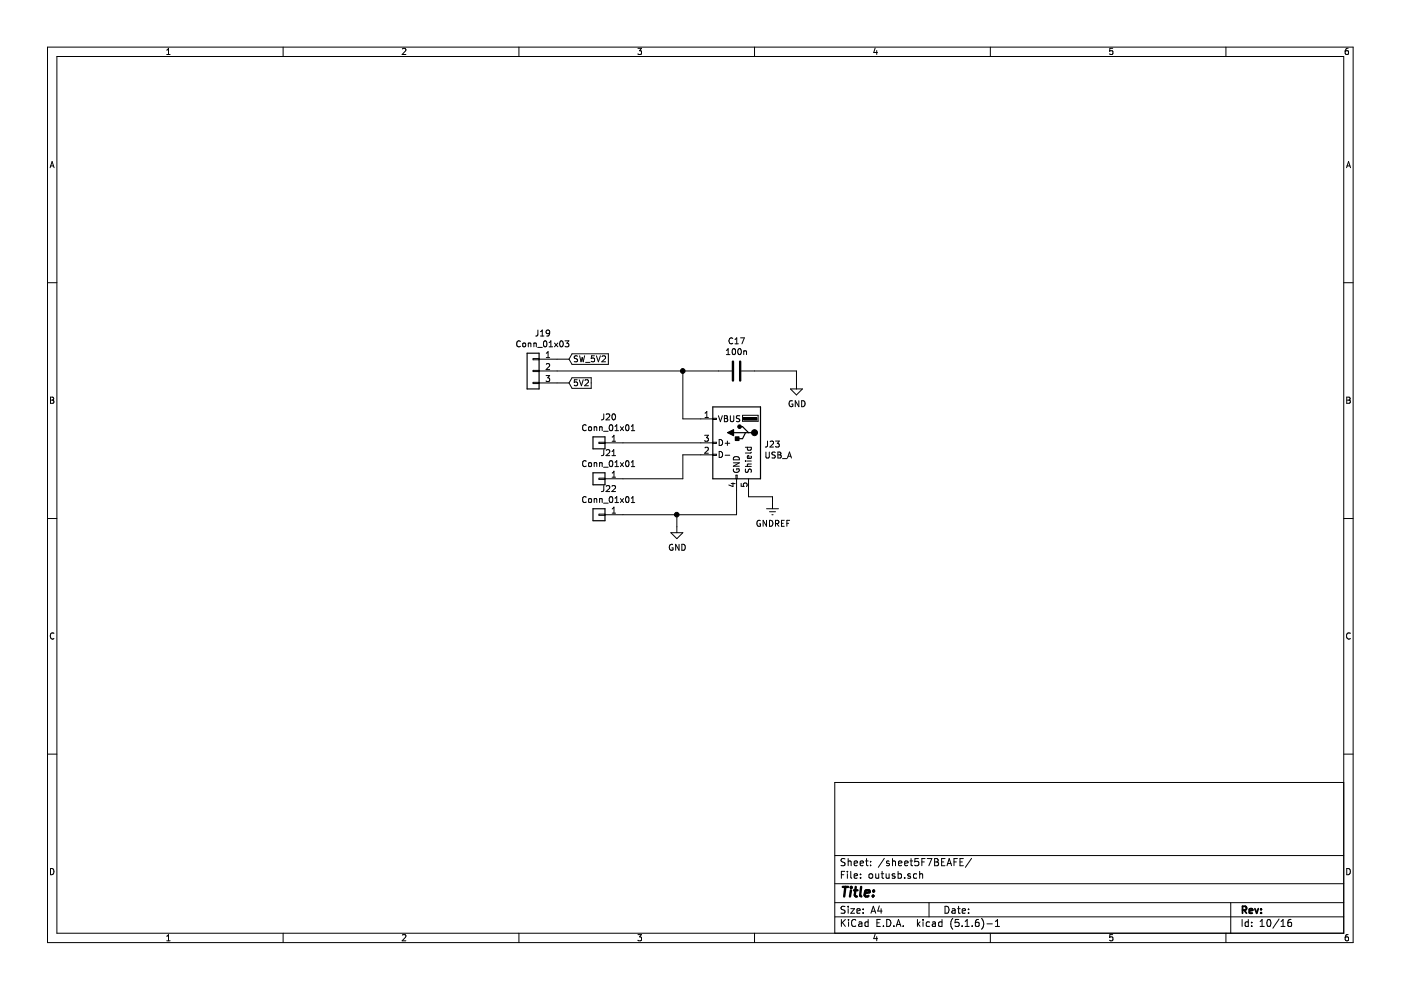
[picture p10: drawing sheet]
EESchema Schematic File Version 4
EELAYER 30 0
EELAYER END
$Descr A4 11693 8268
encoding utf-8
Sheet 15 16
Title ""
Date ""
Rev ""
Comp ""
Comment1 ""
Comment2 ""
Comment3 ""
Comment4 ""
$EndDescr
$Comp
L Connector:USB_A J?
U 1 1
P 6150 3700
AR Path="/5F6F0E75/5F6FA541" Ref="J?"  Part="1" 
AR Path="/5F709B28/5F6FA541" Ref="J?"  Part="1" 
AR Path="/5F71A07E/5F6FA541" Ref="J?"  Part="1" 
AR Path="/5F7234FB/5F6FA541" Ref="J37"  Part="1" 
AR Path="/5F724728/5F6FA541" Ref="J?"  Part="1" 
AR Path="/5F72C0BE/5F6FA541" Ref="J?"  Part="1" 
AR Path="/5F733A92/5F6FA541" Ref="J?"  Part="1" 
AR Path="/5F7AF329/5F6FA541" Ref="J42"  Part="1" 
AR Path="/5F7B6E29/5F6FA541" Ref="J32"  Part="1" 
AR Path="/5F7BEB02/5F6FA541" Ref="J23"  Part="1" 
F 0 "J42" H 5920 3689 50  0000 R CNN
F 1 "USB_A" H 5920 3598 50  0000 R CNN
F 2 "Connector_USB:USB_A_Wuerth_614004134726_Horizontal" H 6300 3650 50  0001 C CNN
F 3 " ~" H 6300 3650 50  0001 C CNN
	1    6150 3700
	-1   0    0    -1  
$EndComp
$Comp
L power:GND #PWR?
U 1 1
P 5650 4400
AR Path="/5F6FA547" Ref="#PWR?"  Part="1" 
AR Path="/5F6F0E75/5F6FA547" Ref="#PWR?"  Part="1" 
AR Path="/5F709B28/5F6FA547" Ref="#PWR?"  Part="1" 
AR Path="/5F71A07E/5F6FA547" Ref="#PWR?"  Part="1" 
AR Path="/5F7234FB/5F6FA547" Ref="#PWR031"  Part="1" 
AR Path="/5F724728/5F6FA547" Ref="#PWR?"  Part="1" 
AR Path="/5F72C0BE/5F6FA547" Ref="#PWR?"  Part="1" 
AR Path="/5F733A92/5F6FA547" Ref="#PWR?"  Part="1" 
AR Path="/5F7AF329/5F6FA547" Ref="#PWR034"  Part="1" 
AR Path="/5F7B6E29/5F6FA547" Ref="#PWR028"  Part="1" 
AR Path="/5F7BEB02/5F6FA547" Ref="#PWR019"  Part="1" 
F 0 "#PWR034" H 5650 4150 50  0001 C CNN
F 1 "GND" H 5655 4227 50  0000 C CNN
F 2 "" H 5650 4400 50  0001 C CNN
F 3 "" H 5650 4400 50  0001 C CNN
	1    5650 4400
	1    0    0    -1  
$EndComp
$Comp
L power:GNDREF #PWR?
U 1 1
P 6450 4200
AR Path="/5F6F0E75/5F6FA54D" Ref="#PWR?"  Part="1" 
AR Path="/5F709B28/5F6FA54D" Ref="#PWR?"  Part="1" 
AR Path="/5F71A07E/5F6FA54D" Ref="#PWR?"  Part="1" 
AR Path="/5F7234FB/5F6FA54D" Ref="#PWR032"  Part="1" 
AR Path="/5F724728/5F6FA54D" Ref="#PWR?"  Part="1" 
AR Path="/5F72C0BE/5F6FA54D" Ref="#PWR?"  Part="1" 
AR Path="/5F733A92/5F6FA54D" Ref="#PWR?"  Part="1" 
AR Path="/5F7AF329/5F6FA54D" Ref="#PWR035"  Part="1" 
AR Path="/5F7B6E29/5F6FA54D" Ref="#PWR029"  Part="1" 
AR Path="/5F7BEB02/5F6FA54D" Ref="#PWR020"  Part="1" 
F 0 "#PWR035" H 6450 3950 50  0001 C CNN
F 1 "GNDREF" H 6455 4027 50  0000 C CNN
F 2 "" H 6450 4200 50  0001 C CNN
F 3 "" H 6450 4200 50  0001 C CNN
	1    6450 4200
	1    0    0    -1  
$EndComp
Wire Wire Line
	5650 4400 5650 4300
Wire Wire Line
	6250 4100 6250 4150
Wire Wire Line
	6250 4150 6450 4150
Wire Wire Line
	6450 4150 6450 4200
$Comp
L Connector_Generic:Conn_01x01 J?
U 1 1
P 5000 3700
AR Path="/5F6FA557" Ref="J?"  Part="1" 
AR Path="/5F6F0E75/5F6FA557" Ref="J?"  Part="1" 
AR Path="/5F709B28/5F6FA557" Ref="J?"  Part="1" 
AR Path="/5F71A07E/5F6FA557" Ref="J?"  Part="1" 
AR Path="/5F7234FB/5F6FA557" Ref="J34"  Part="1" 
AR Path="/5F724728/5F6FA557" Ref="J?"  Part="1" 
AR Path="/5F72C0BE/5F6FA557" Ref="J?"  Part="1" 
AR Path="/5F733A92/5F6FA557" Ref="J?"  Part="1" 
AR Path="/5F7AF329/5F6FA557" Ref="J39"  Part="1" 
AR Path="/5F7B6E29/5F6FA557" Ref="J29"  Part="1" 
AR Path="/5F7BEB02/5F6FA557" Ref="J20"  Part="1" 
F 0 "J39" H 4918 3917 50  0000 C CNN
F 1 "Conn_01x01" H 4918 3826 50  0000 C CNN
F 2 "TestPoint:TestPoint_Loop_D2.50mm_Drill1.0mm_LowProfile" H 5000 3700 50  0001 C CNN
F 3 "~" H 5000 3700 50  0001 C CNN
	1    5000 3700
	-1   0    0    -1  
$EndComp
Wire Wire Line
	5200 3700 5850 3700
Wire Wire Line
	5850 3800 5700 3800
Wire Wire Line
	5700 3800 5700 4000
Wire Wire Line
	5700 4000 5200 4000
$Comp
L Connector_Generic:Conn_01x01 J?
U 1 1
P 5000 4000
AR Path="/5F6FD06C" Ref="J?"  Part="1" 
AR Path="/5F6F0E75/5F6FD06C" Ref="J?"  Part="1" 
AR Path="/5F709B28/5F6FD06C" Ref="J?"  Part="1" 
AR Path="/5F71A07E/5F6FD06C" Ref="J?"  Part="1" 
AR Path="/5F7234FB/5F6FD06C" Ref="J35"  Part="1" 
AR Path="/5F724728/5F6FD06C" Ref="J?"  Part="1" 
AR Path="/5F72C0BE/5F6FD06C" Ref="J?"  Part="1" 
AR Path="/5F733A92/5F6FD06C" Ref="J?"  Part="1" 
AR Path="/5F7AF329/5F6FD06C" Ref="J40"  Part="1" 
AR Path="/5F7B6E29/5F6FD06C" Ref="J30"  Part="1" 
AR Path="/5F7BEB02/5F6FD06C" Ref="J21"  Part="1" 
F 0 "J40" H 4918 4217 50  0000 C CNN
F 1 "Conn_01x01" H 4918 4126 50  0000 C CNN
F 2 "TestPoint:TestPoint_Loop_D2.50mm_Drill1.0mm_LowProfile" H 5000 4000 50  0001 C CNN
F 3 "~" H 5000 4000 50  0001 C CNN
	1    5000 4000
	-1   0    0    -1  
$EndComp
$Comp
L power:GND #PWR?
U 1 1
P 6650 3200
AR Path="/5F6FDCFB" Ref="#PWR?"  Part="1" 
AR Path="/5F6F0E75/5F6FDCFB" Ref="#PWR?"  Part="1" 
AR Path="/5F709B28/5F6FDCFB" Ref="#PWR?"  Part="1" 
AR Path="/5F71A07E/5F6FDCFB" Ref="#PWR?"  Part="1" 
AR Path="/5F7234FB/5F6FDCFB" Ref="#PWR033"  Part="1" 
AR Path="/5F724728/5F6FDCFB" Ref="#PWR?"  Part="1" 
AR Path="/5F72C0BE/5F6FDCFB" Ref="#PWR?"  Part="1" 
AR Path="/5F733A92/5F6FDCFB" Ref="#PWR?"  Part="1" 
AR Path="/5F7AF329/5F6FDCFB" Ref="#PWR036"  Part="1" 
AR Path="/5F7B6E29/5F6FDCFB" Ref="#PWR030"  Part="1" 
AR Path="/5F7BEB02/5F6FDCFB" Ref="#PWR021"  Part="1" 
F 0 "#PWR036" H 6650 2950 50  0001 C CNN
F 1 "GND" H 6655 3027 50  0000 C CNN
F 2 "" H 6650 3200 50  0001 C CNN
F 3 "" H 6650 3200 50  0001 C CNN
	1    6650 3200
	1    0    0    -1  
$EndComp
$Comp
L Device:C C?
U 1 1
P 6150 3100
AR Path="/5F6F0E75/5F6FED45" Ref="C?"  Part="1" 
AR Path="/5F709B28/5F6FED45" Ref="C?"  Part="1" 
AR Path="/5F71A07E/5F6FED45" Ref="C?"  Part="1" 
AR Path="/5F7234FB/5F6FED45" Ref="C22"  Part="1" 
AR Path="/5F724728/5F6FED45" Ref="C?"  Part="1" 
AR Path="/5F72C0BE/5F6FED45" Ref="C?"  Part="1" 
AR Path="/5F733A92/5F6FED45" Ref="C?"  Part="1" 
AR Path="/5F7AF329/5F6FED45" Ref="C23"  Part="1" 
AR Path="/5F7B6E29/5F6FED45" Ref="C21"  Part="1" 
AR Path="/5F7BEB02/5F6FED45" Ref="C17"  Part="1" 
F 0 "C23" V 5898 3100 50  0000 C CNN
F 1 "100n" V 5989 3100 50  0000 C CNN
F 2 "Capacitor_SMD:C_0805_2012Metric_Pad1.15x1.40mm_HandSolder" H 6188 2950 50  0001 C CNN
F 3 "~" H 6150 3100 50  0001 C CNN
	1    6150 3100
	0    1    1    0   
$EndComp
Wire Wire Line
	6650 3200 6650 3100
Wire Wire Line
	6650 3100 6300 3100
Wire Wire Line
	6000 3100 5700 3100
Wire Wire Line
	5700 3100 5700 3500
Wire Wire Line
	5850 3500 5700 3500
$Comp
L Connector_Generic:Conn_01x03 J?
U 1 1
P 4450 3100
AR Path="/5F72E8BB" Ref="J?"  Part="1" 
AR Path="/5F7BEB02/5F72E8BB" Ref="J19"  Part="1" 
AR Path="/5F7B6E29/5F72E8BB" Ref="J28"  Part="1" 
AR Path="/5F7234FB/5F72E8BB" Ref="J33"  Part="1" 
AR Path="/5F7AF329/5F72E8BB" Ref="J38"  Part="1" 
F 0 "J38" H 4368 3417 50  0000 C CNN
F 1 "Conn_01x03" H 4368 3326 50  0000 C CNN
F 2 "Connector_PinHeader_2.54mm:PinHeader_1x03_P2.54mm_Vertical" H 4450 3100 50  0001 C CNN
F 3 "~" H 4450 3100 50  0001 C CNN
	1    4450 3100
	-1   0    0    -1  
$EndComp
Text GLabel 4750 3200 2    50   Input ~ 0
5V2
Text GLabel 4750 3000 2    50   Input ~ 0
SW_5V2
Wire Wire Line
	4750 3200 4650 3200
Wire Wire Line
	4750 3000 4650 3000
Wire Wire Line
	4650 3100 5700 3100
Connection ~ 5700 3100
$Comp
L Connector_Generic:Conn_01x01 J?
U 1 1
P 5000 4300
AR Path="/5F810130" Ref="J?"  Part="1" 
AR Path="/5F6F0E75/5F810130" Ref="J?"  Part="1" 
AR Path="/5F709B28/5F810130" Ref="J?"  Part="1" 
AR Path="/5F71A07E/5F810130" Ref="J?"  Part="1" 
AR Path="/5F7234FB/5F810130" Ref="J36"  Part="1" 
AR Path="/5F724728/5F810130" Ref="J?"  Part="1" 
AR Path="/5F72C0BE/5F810130" Ref="J?"  Part="1" 
AR Path="/5F733A92/5F810130" Ref="J?"  Part="1" 
AR Path="/5F7AF329/5F810130" Ref="J41"  Part="1" 
AR Path="/5F7B6E29/5F810130" Ref="J31"  Part="1" 
AR Path="/5F7BEB02/5F810130" Ref="J22"  Part="1" 
F 0 "J41" H 4918 4517 50  0000 C CNN
F 1 "Conn_01x01" H 4918 4426 50  0000 C CNN
F 2 "TestPoint:TestPoint_Loop_D2.50mm_Drill1.0mm_LowProfile" H 5000 4300 50  0001 C CNN
F 3 "~" H 5000 4300 50  0001 C CNN
	1    5000 4300
	-1   0    0    -1  
$EndComp
Wire Wire Line
	5200 4300 5650 4300
Wire Wire Line
	6150 4300 6150 4100
Connection ~ 5650 4300
Wire Wire Line
	5650 4300 6150 4300
$EndSCHEMATC
